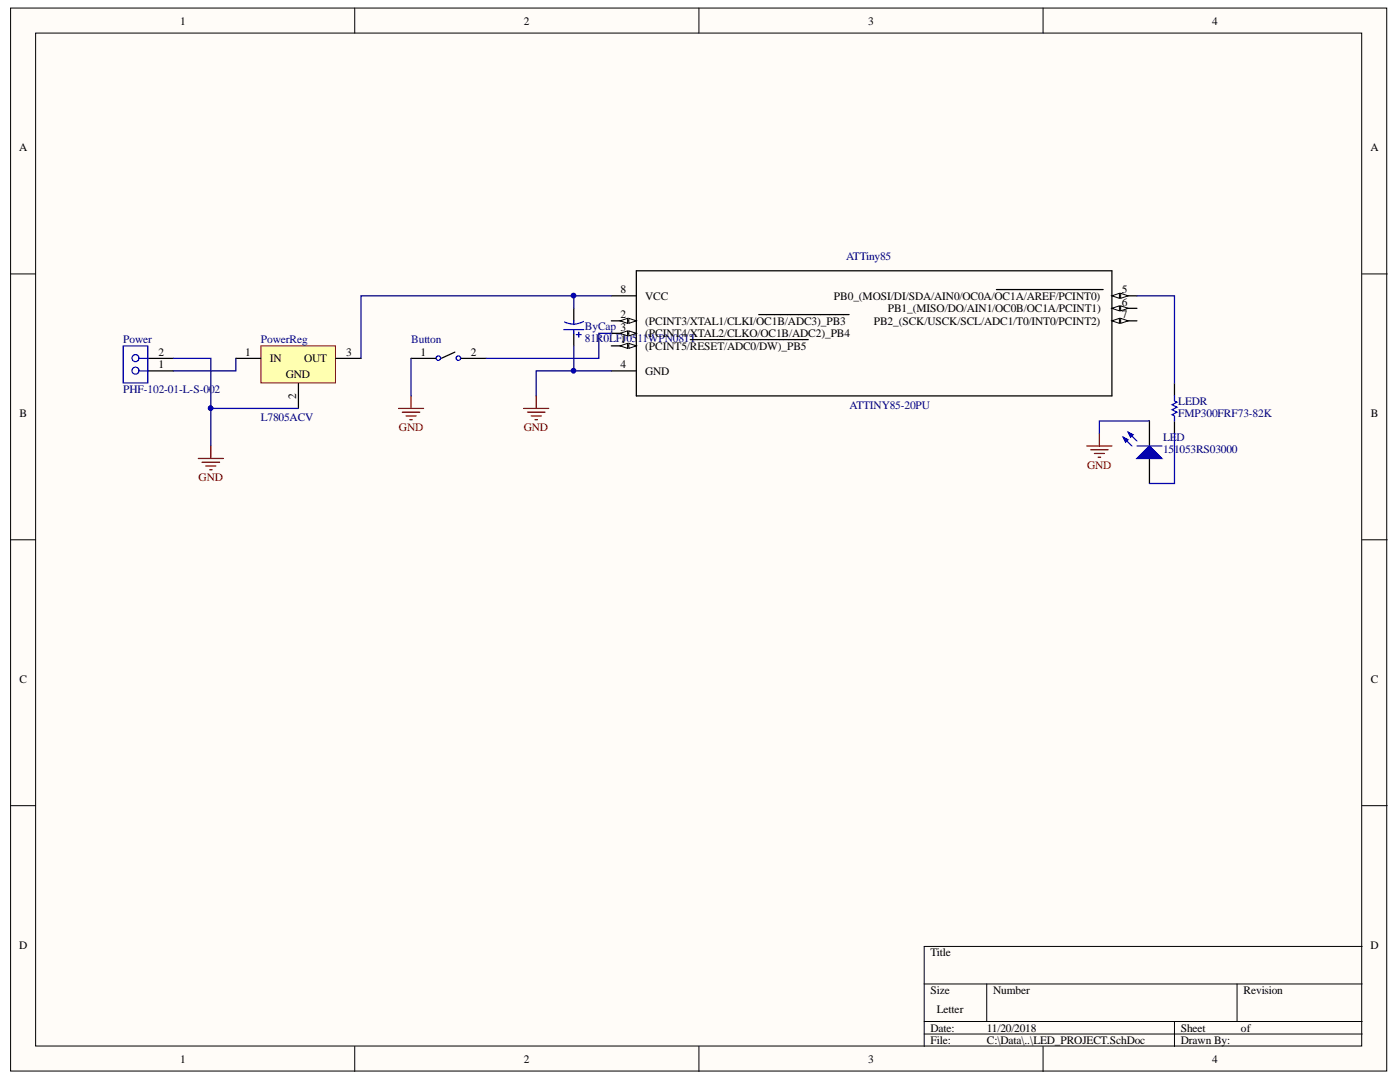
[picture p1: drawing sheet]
<svg xmlns="http://www.w3.org/2000/svg" width="279mm" height="216mm" viewBox="0 0 279 216" stroke-linecap="round" stroke-linejoin="round" font-family="sans-serif">
<g fill="#fffcf8" stroke="#000" stroke-width=".2">
<path d="M2.1 1.6h274.7v212.1h-274.7z"/>
<path d="M7.1 6.6h264.7v202.1h-264.7z"/>
</g>
<g fill="none" stroke="#000" stroke-width=".2">
<path d="M70.8 1.6v5M139.5 1.6v5M208.2 1.6v5M2.1 54.7h5M271.9 54.7h5M2.1 107.7h5M271.9 107.7h5M2.1 160.8h5M271.9 160.8h5M184.4 196.3h87.5M196.9 196.3v7.5M246.9 196.3v7.5"/>
<path d="M271.9 188.8h-87.5v20M70.8 208.8v5M139.5 208.8v5M184.4 203.8h87.5M184.4 206.3h87.5M208.2 208.8v5M234.4 203.8v5"/>
</g>
<path d="M52.1 69h14.9v7.4h-14.9z" fill="#ffffb0" stroke="#800000" stroke-width=".2"/>
<path d="M29.6 71.5h5M29.6 74h5M47.1 71.5h5M59.6 76.5v5M67.1 71.5h4.9M229.4 84v5M229.4 91.5v5" fill="none" stroke="#000" stroke-width=".25"/>
<g fill="none" stroke="#00f" stroke-width=".25">
<path d="M24.6 69h4.9v7.4h-4.9zM27.8 71.5h1.8M27.8 74h1.8"/>
<circle cx="27" cy="74" r=".7"/>
<circle cx="27" cy="71.5" r=".7"/>
</g>
<path d="M226.9 91.5l2.5-2.5 2.5 2.5z" fill="#00f"/>
<path d="M225.2 86.2l1.7 1.8M226.9 91.5l2.5-2.5 2.5 2.5z" fill="none" stroke="#00f" stroke-width=".25"/>
<path d="M225.2 86.2l.9 .5-.4 .5z" fill="#00f"/>
<path d="M224.2 87.2l1.7 1.8M225.2 86.2l.9 .5-.4 .5zM226.9 89h5" fill="none" stroke="#00f" stroke-width=".25"/>
<path d="M224.2 87.2l1 .5-.5 .5z" fill="#00f"/>
<g fill="none" stroke="#00f" stroke-width=".25">
<path d="M112.5 65.8h4M114.5 64v.8M114.5 65.8v.7M115 66.8h1M115.5 66.3v1M116.4 64.1a3.9 3.9 0 0 1-3.7 .1M234.4 79v1l.5 .2-1 .5 1 .5-1 .5 1 .5-1 .5 .5 .3v1M224.2 87.2l1 .5-.5 .5z"/>
<circle cx="87.5" cy="71.5" r=".45"/>
<circle cx="91.5" cy="71.5" r=".45"/>
</g>
<g fill="none" stroke="#800000" stroke-width=".25">
<path d="M82 79v2.5M107 79v2.5M39.6 91.5h5M40.3 92.2h3.5M41.1 93h2M41.8 93.7h.5M42.1 89v2.5M79.5 81.5h5M80.3 82.2h3.5M81 83h2M81.8 83.7h.5M104.5 81.5h5"/>
<path d="M105.3 82.2h3.5M106 83h2M106.8 83.7h.5M216.9 89h5M217.7 89.7h3.5M218.4 90.5h2M219.2 91.2h.5M219.4 86.5v2.5"/>
</g>
<path d="M127 54h94.9v25h-94.9zM82 71.5h5M90.8 70.3l-2.7 1.2M92 71.5h5M114.5 61.5v2.5M114.5 66.5v2.5M221.9 64h5M234.4 76.5v2.5M234.4 84v2.5" fill="none" stroke="#000" stroke-width=".25"/>
<path d="M221.9 64l1.5-.5v1z" fill="#fffcf8"/>
<path d="M221.9 64l1.5-.5v1z" fill="none" stroke="#000" stroke-width=".2"/>
<path d="M223.7 63.5l1.5 .5-1.5 .5z" fill="#fffcf8"/>
<path d="M223.7 63.5l1.5 .5-1.5 .5z" fill="none" stroke="#000" stroke-width=".2"/>
<path d="M221.9 61.5h5" fill="none" stroke="#000" stroke-width=".25"/>
<path d="M221.9 61.5l1.5-.5v1z" fill="#fffcf8"/>
<path d="M221.9 61.5l1.5-.5v1z" fill="none" stroke="#000" stroke-width=".2"/>
<path d="M223.7 61l1.5 .5-1.5 .5z" fill="#fffcf8"/>
<path d="M223.7 61l1.5 .5-1.5 .5z" fill="none" stroke="#000" stroke-width=".2"/>
<path d="M221.9 59h5" fill="none" stroke="#000" stroke-width=".25"/>
<path d="M221.9 59l1.5-.5v1z" fill="#fffcf8"/>
<path d="M221.9 59l1.5-.5v1z" fill="none" stroke="#000" stroke-width=".2"/>
<path d="M223.7 58.5l1.5 .5-1.5 .5z" fill="#fffcf8"/>
<path d="M223.7 58.5l1.5 .5-1.5 .5z" fill="none" stroke="#000" stroke-width=".2"/>
<path d="M198.9 57.8h21.3M122 74h5M122 69h5" fill="none" stroke="#000" stroke-width=".25"/>
<path d="M125.5 68.5l1.5 .5-1.5 .5z" fill="#fffcf8"/>
<path d="M125.5 68.5l1.5 .5-1.5 .5z" fill="none" stroke="#000" stroke-width=".2"/>
<path d="M123.7 69l1.5-.5v1z" fill="#fffcf8"/>
<path d="M123.7 69l1.5-.5v1z" fill="none" stroke="#000" stroke-width=".2"/>
<path d="M122 66.5h5M137.8 67.8h23.5" fill="none" stroke="#000" stroke-width=".25"/>
<path d="M125.5 66l1.5 .5-1.5 .5z" fill="#fffcf8"/>
<path d="M125.5 66l1.5 .5-1.5 .5z" fill="none" stroke="#000" stroke-width=".2"/>
<path d="M123.7 66.5l1.5-.5v1z" fill="#fffcf8"/>
<path d="M123.7 66.5l1.5-.5v1z" fill="none" stroke="#000" stroke-width=".2"/>
<path d="M122 64h5" fill="none" stroke="#000" stroke-width=".25"/>
<path d="M125.5 63.5l1.5 .5-1.5 .5z" fill="#fffcf8"/>
<path d="M125.5 63.5l1.5 .5-1.5 .5z" fill="none" stroke="#000" stroke-width=".2"/>
<path d="M123.7 64l1.5-.5v1z" fill="#fffcf8"/>
<path d="M123.7 64l1.5-.5v1z" fill="none" stroke="#000" stroke-width=".2"/>
<path d="M122 59h5M151.4 62.8h18.1" fill="none" stroke="#000" stroke-width=".25"/>
<path d="M114.5 59v2.5M122 59h-50v12.5M226.9 59h7.5v17.5M34.6 71.5h7.5v10h17.5M47.1 71.5v2.5h-12.5M82 71.5v7.5M114.5 69v5h-7.5v5M114.5 74h7.5M122 66.5h-2.5v5h-22.5M42.1 81.5v7.5M229.4 84h-10v2.5M234.4 86.5v10h-5" fill="none" stroke="#000080" stroke-width=".25"/>
<g fill="#000080" stroke="#000080" stroke-width=".2">
<circle cx="42" cy="81.4" r=".45"/>
<circle cx="114.5" cy="59" r=".45"/>
<circle cx="114.5" cy="74" r=".45"/>
</g>
<g font-size="2.3">
<text x="35.9" y="4.9">1</text>
<text x="104.6" y="4.9">2</text>
<text x="173.3" y="4.9">3</text>
<text x="241.9" y="4.9">4</text>
<text x="3.8" y="30.2">A</text>
<text x="273.5" y="30.2">A</text>
<text x="123.8" y="58.5">8</text>
<text x="128.7" y="59.8">VCC</text>
<text x="166.4" y="59.8">PB0_(MOSI/DI/SDA/AIN0/OC0A/OC1A/AREF/PCINT0)</text>
<text x="223.9" y="58.5">5</text>
<text x="123.8" y="63.5">2</text>
<text x="128.7" y="64.8">(PCINT3/XTAL1/CLKI/OC1B/ADC3)_PB3</text>
<text x="174.4" y="64.8">PB2_(SCK/USCK/SCL/ADC1/T0/INT0/PCINT2)</text>
<text x="177.2" y="62.3">PB1_(MISO/DO/AIN1/OC0B/OC1A/PCINT1)</text>
<text x="223.9" y="63.5">7</text>
<text x="223.9" y="61.1">6</text>
<text x="31.6" y="71">2</text>
<text x="48.9" y="71">1</text>
<text x="69.1" y="71">3</text>
<text x="83.9" y="71">1</text>
<text x="94" y="71">2</text>
<text x="123.8" y="68.5">1</text>
<text x="128.7" y="69.8">(PCINT5/RESET/ADC0/DW)_PB5</text>
<text x="128.7" y="67.2">(PCINT4/XTAL2/CLKO/OC1B/ADC2)_PB4</text>
<text x="31.6" y="73.5">1</text>
<text x="53.8" y="72.3">IN</text>
<text x="57.1" y="75.5">GND</text>
<text x="60.7" y="72.3">OUT</text>
<text x="123.8" y="73.5">4</text>
<text x="128.7" y="74.8">GND</text>
<text x="3.9" y="83.2">B</text>
<text x="59.1" y="79.7" transform="rotate(-90 59.1 79.7)">2</text>
<text x="273.6" y="83.2">B</text>
<text x="3.9" y="136.3">C</text>
<text x="273.6" y="136.3">C</text>
<text x="3.8" y="189.3">D</text>
<text x="185.7" y="190.8">Title</text>
<text x="273.5" y="189.3">D</text>
<text x="185.7" y="198.4">Size</text>
<text x="187" y="202.1">Letter</text>
<text x="198.2" y="198.4">Number</text>
<text x="248.2" y="198.4">Revision</text>
<text x="185.7" y="205.9">Date:</text>
<text x="185.7" y="208.3">File:</text>
<text x="196.9" y="205.9">11/20/2018</text>
<text x="196.9" y="208.3">C:\Data\..\LED_PROJECT.SchDoc</text>
<text x="235.7" y="205.9">Sheet</text>
<text x="235.7" y="208.3">Drawn By:</text>
<text x="247.7" y="205.9">of</text>
<text x="35.9" y="212">1</text>
<text x="104.6" y="212">2</text>
<text x="173.3" y="212">3</text>
<text x="241.9" y="212">4</text>
</g>
<g font-size="2.3" fill="#000080">
<text x="168.9" y="51.9">ATTiny85</text>
<text x="116.7" y="65.8">ByCap 3</text>
<text x="24.6" y="68.5">Power</text>
<text x="52.1" y="68.5">PowerReg</text>
<text x="82.1" y="68.5">Button</text>
<text x="116.7" y="68.3">81R0LFJ05</text>
<text x="127.2" y="68.3">11WPN081T</text>
<text x="24.6" y="78.5">PHF-102-01-L-S-002</text>
<text x="52.1" y="84">L7805ACV</text>
<text x="169.6" y="81.7">ATTINY85-20PU</text>
<text x="235.1" y="80.8">LEDR</text>
<text x="235.1" y="83.3">FMP300FRF73-82K</text>
<text x="232.1" y="88">LE</text>
<text x="234.8" y="88">D</text>
<text x="232.1" y="90.5">151053RS03000</text>
</g>
<g font-size="2.3" fill="#800000">
<text x="79.6" y="86">GND</text>
<text x="104.6" y="86">GND</text>
<text x="39.6" y="96">GND</text>
<text x="217" y="93.5">GND</text>
</g>
</svg>
